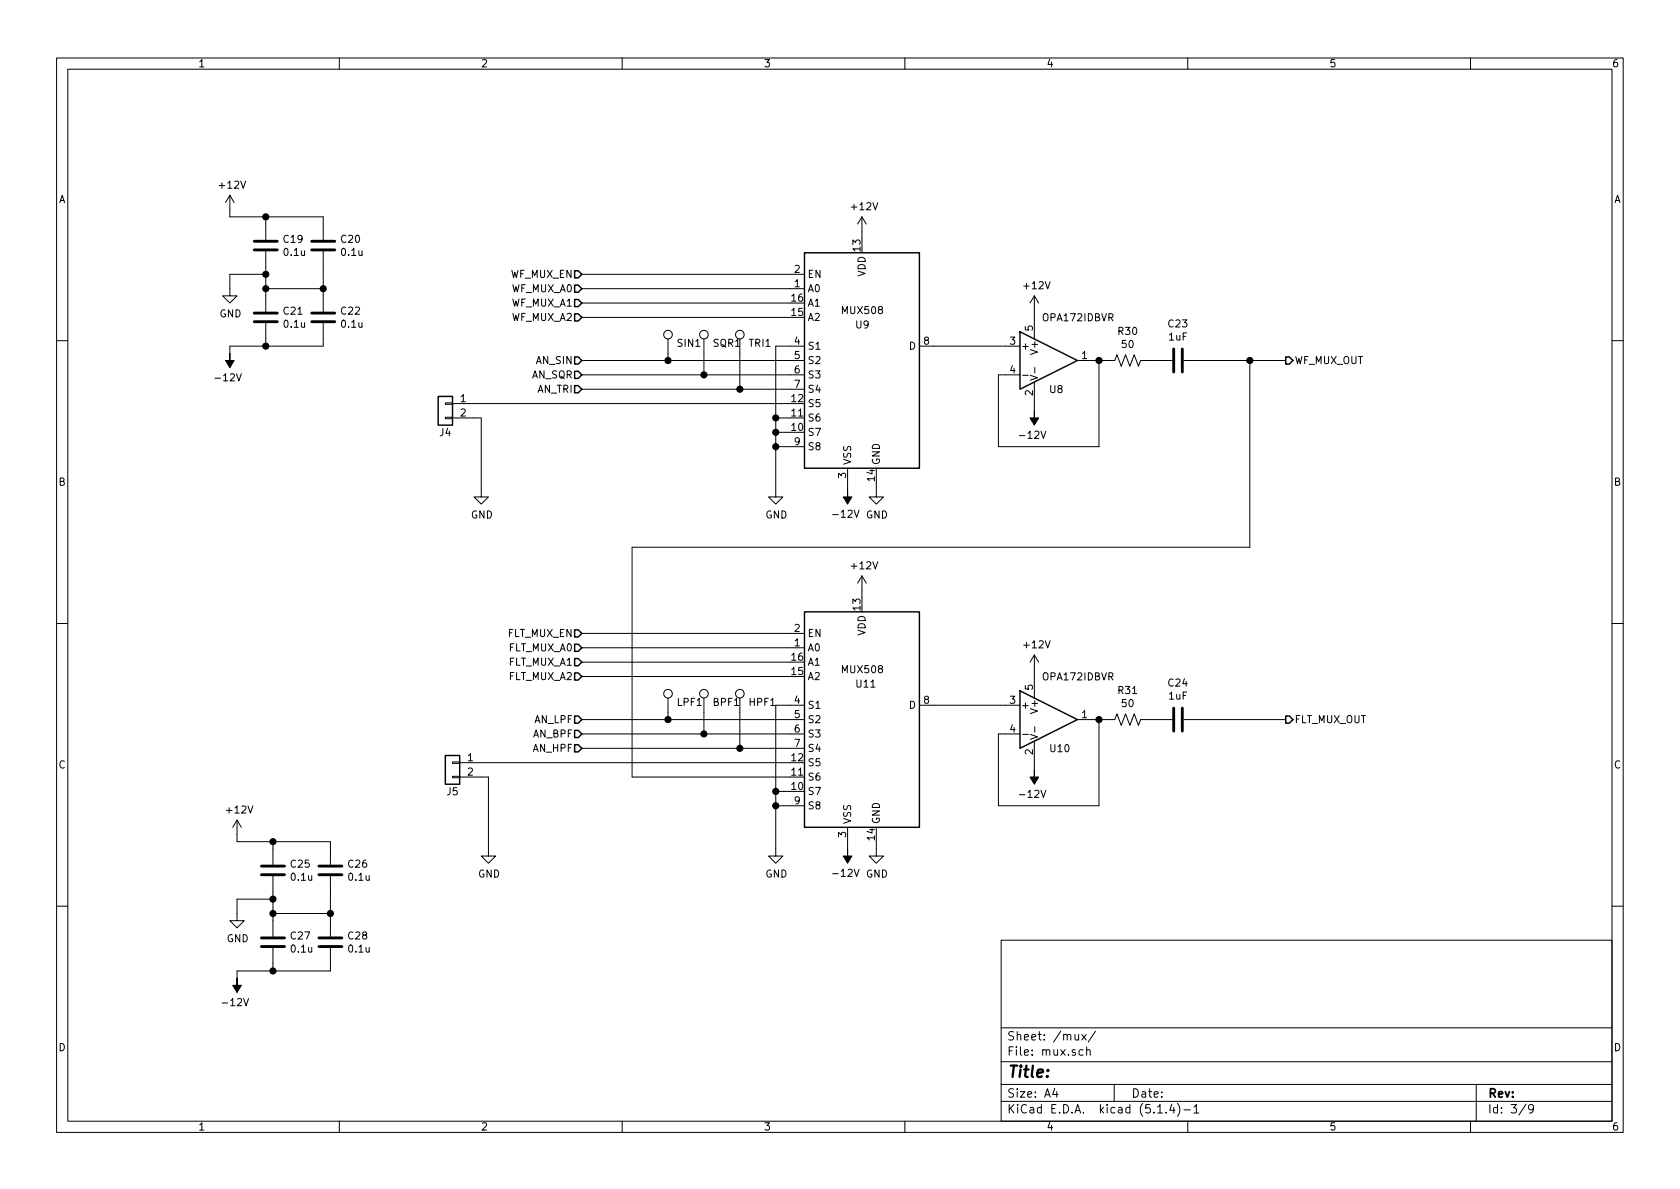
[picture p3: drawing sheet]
EESchema Schematic File Version 4
LIBS:synth-cache
EELAYER 30 0
EELAYER END
$Descr A4 11693 8268
encoding utf-8
Sheet 3 9
Title ""
Date ""
Rev ""
Comp ""
Comment1 ""
Comment2 ""
Comment3 ""
Comment4 ""
$EndDescr
$Comp
L opa172idbvr:OPA172IDBVR U?
U 1 1
P 7300 2500
AR Path="/5DB65292/5DD386EE" Ref="U?"  Part="1" 
AR Path="/5DD3636A/5DD386EE" Ref="U8"  Part="1" 
F 0 "U8" H 7300 2300 50  0000 L CNN
F 1 "OPA172IDBVR" H 7250 2800 50  0000 L CNN
F 2 "Package_TO_SOT_SMD:SOT-23-5" H 7200 2300 50  0001 L CNN
F 3 "http://ww1.microchip.com/downloads/en/DeviceDoc/22141b.pdf" H 7300 2700 50  0001 C CNN
	1    7300 2500
	1    0    0    -1  
$EndComp
$Comp
L Device:R_US R?
U 1 1
P 7850 2500
AR Path="/5DB65292/5DD386F4" Ref="R?"  Part="1" 
AR Path="/5DD3636A/5DD386F4" Ref="R30"  Part="1" 
F 0 "R30" V 7645 2500 50  0000 C CNN
F 1 "50" V 7736 2500 50  0000 C CNN
F 2 "Resistor_SMD:R_0603_1608Metric_Pad1.05x0.95mm_HandSolder" V 7890 2490 50  0001 C CNN
F 3 "~" H 7850 2500 50  0001 C CNN
	1    7850 2500
	0    1    1    0   
$EndComp
Wire Wire Line
	7700 2500 7650 2500
Wire Wire Line
	7000 2600 6950 2600
Wire Wire Line
	6950 2600 6950 3100
Wire Wire Line
	6950 3100 7650 3100
Wire Wire Line
	7650 3100 7650 2500
Connection ~ 7650 2500
Wire Wire Line
	7650 2500 7600 2500
$Comp
L Device:C C?
U 1 1
P 8200 2500
AR Path="/5DB65292/5DD38702" Ref="C?"  Part="1" 
AR Path="/5DD3636A/5DD38702" Ref="C23"  Part="1" 
F 0 "C23" V 8452 2500 50  0000 C CNN
F 1 "1uF" V 8361 2500 50  0000 C CNN
F 2 "Capacitor_SMD:C_0603_1608Metric_Pad1.05x0.95mm_HandSolder" H 8238 2350 50  0001 C CNN
F 3 "~" H 8200 2500 50  0001 C CNN
	1    8200 2500
	0    -1   -1   0   
$EndComp
Wire Wire Line
	8000 2500 8050 2500
$Comp
L power:-12V #PWR?
U 1 1
P 7200 2850
AR Path="/5DB65292/5DD3870A" Ref="#PWR?"  Part="1" 
AR Path="/5DD3636A/5DD3870A" Ref="#PWR0143"  Part="1" 
F 0 "#PWR0143" H 7200 2950 50  0001 C CNN
F 1 "-12V" H 7215 3023 50  0000 C CNN
F 2 "" H 7200 2850 50  0001 C CNN
F 3 "" H 7200 2850 50  0001 C CNN
	1    7200 2850
	-1   0    0    1   
$EndComp
Wire Wire Line
	7200 2800 7200 2850
$Comp
L power:+12V #PWR?
U 1 1
P 7200 2150
AR Path="/5DB65292/5DD38711" Ref="#PWR?"  Part="1" 
AR Path="/5DD3636A/5DD38711" Ref="#PWR0144"  Part="1" 
F 0 "#PWR0144" H 7200 2000 50  0001 C CNN
F 1 "+12V" H 7215 2323 50  0000 C CNN
F 2 "" H 7200 2150 50  0001 C CNN
F 3 "" H 7200 2150 50  0001 C CNN
	1    7200 2150
	1    0    0    -1  
$EndComp
Wire Wire Line
	7200 2200 7200 2150
Text HLabel 8950 2500 2    50   Output ~ 0
WF_MUX_OUT
Wire Wire Line
	8350 2500 8700 2500
$Comp
L mux508:MUX508 U9
U 1 1
P 6000 2550
F 0 "U9" H 5950 2850 50  0000 L CNN
F 1 "MUX508" H 5850 2950 50  0000 L CNN
F 2 "Package_SO:SOIC-16_3.9x9.9mm_P1.27mm" H 5900 2850 50  0001 C CNN
F 3 "http://www.ti.com/lit/gpn/sn74cbt3253" H 5900 2850 50  0001 C CNN
	1    6000 2550
	1    0    0    -1  
$EndComp
Text HLabel 4050 2500 0    50   Input ~ 0
AN_SIN
Text HLabel 4050 2600 0    50   Input ~ 0
AN_SQR
Text HLabel 4050 2700 0    50   Input ~ 0
AN_TRI
Wire Wire Line
	4050 2500 4650 2500
Wire Wire Line
	4050 2600 4900 2600
Wire Wire Line
	4050 2700 5150 2700
$Comp
L power:GND #PWR0145
U 1 1
P 6100 3400
F 0 "#PWR0145" H 6100 3150 50  0001 C CNN
F 1 "GND" H 6105 3227 50  0000 C CNN
F 2 "" H 6100 3400 50  0001 C CNN
F 3 "" H 6100 3400 50  0001 C CNN
	1    6100 3400
	1    0    0    -1  
$EndComp
Wire Wire Line
	6100 3400 6100 3350
$Comp
L power:-12V #PWR0146
U 1 1
P 5900 3400
F 0 "#PWR0146" H 5900 3500 50  0001 C CNN
F 1 "-12V" H 5915 3573 50  0000 C CNN
F 2 "" H 5900 3400 50  0001 C CNN
F 3 "" H 5900 3400 50  0001 C CNN
	1    5900 3400
	-1   0    0    1   
$EndComp
Wire Wire Line
	5900 3350 5900 3400
$Comp
L power:+12V #PWR0147
U 1 1
P 6000 1600
F 0 "#PWR0147" H 6000 1450 50  0001 C CNN
F 1 "+12V" H 6015 1773 50  0000 C CNN
F 2 "" H 6000 1600 50  0001 C CNN
F 3 "" H 6000 1600 50  0001 C CNN
	1    6000 1600
	1    0    0    -1  
$EndComp
Wire Wire Line
	6000 1600 6000 1650
$Comp
L power:GND #PWR0148
U 1 1
P 5400 3400
F 0 "#PWR0148" H 5400 3150 50  0001 C CNN
F 1 "GND" H 5405 3227 50  0000 C CNN
F 2 "" H 5400 3400 50  0001 C CNN
F 3 "" H 5400 3400 50  0001 C CNN
	1    5400 3400
	1    0    0    -1  
$EndComp
Wire Wire Line
	5400 3400 5400 3100
Wire Wire Line
	5400 2400 5500 2400
$Comp
L Connector_Generic:Conn_01x02 J4
U 1 1
P 3100 2800
F 0 "J4" H 3100 2600 50  0000 C CNN
F 1 "Conn_01x02" H 3018 2926 50  0001 C CNN
F 2 "Connector_PinHeader_2.54mm:PinHeader_1x02_P2.54mm_Vertical" H 3100 2800 50  0001 C CNN
F 3 "~" H 3100 2800 50  0001 C CNN
	1    3100 2800
	-1   0    0    -1  
$EndComp
Wire Wire Line
	3300 2800 5500 2800
$Comp
L power:GND #PWR0149
U 1 1
P 3350 3400
F 0 "#PWR0149" H 3350 3150 50  0001 C CNN
F 1 "GND" H 3355 3227 50  0000 C CNN
F 2 "" H 3350 3400 50  0001 C CNN
F 3 "" H 3350 3400 50  0001 C CNN
	1    3350 3400
	1    0    0    -1  
$EndComp
Wire Wire Line
	3350 2900 3300 2900
Wire Wire Line
	3350 2900 3350 3400
Wire Wire Line
	5500 2900 5400 2900
Connection ~ 5400 2900
Wire Wire Line
	5400 2900 5400 2400
Wire Wire Line
	5500 3000 5400 3000
Connection ~ 5400 3000
Wire Wire Line
	5400 3000 5400 2900
Wire Wire Line
	5500 3100 5400 3100
Connection ~ 5400 3100
Wire Wire Line
	5400 3100 5400 3000
$Comp
L Connector:TestPoint SIN1
U 1 1
P 4650 2450
F 0 "SIN1" H 4708 2522 50  0000 L CNN
F 1 "TestPoint" H 4708 2477 50  0001 L CNN
F 2 "TestPoint:TestPoint_Pad_1.0x1.0mm" H 4850 2450 50  0001 C CNN
F 3 "~" H 4850 2450 50  0001 C CNN
	1    4650 2450
	1    0    0    -1  
$EndComp
$Comp
L Connector:TestPoint SQR1
U 1 1
P 4900 2450
F 0 "SQR1" H 4958 2522 50  0000 L CNN
F 1 "TestPoint" H 4958 2477 50  0001 L CNN
F 2 "TestPoint:TestPoint_Pad_1.0x1.0mm" H 5100 2450 50  0001 C CNN
F 3 "~" H 5100 2450 50  0001 C CNN
	1    4900 2450
	1    0    0    -1  
$EndComp
$Comp
L Connector:TestPoint TRI1
U 1 1
P 5150 2450
F 0 "TRI1" H 5208 2522 50  0000 L CNN
F 1 "TestPoint" H 5208 2477 50  0001 L CNN
F 2 "TestPoint:TestPoint_Pad_1.0x1.0mm" H 5350 2450 50  0001 C CNN
F 3 "~" H 5350 2450 50  0001 C CNN
	1    5150 2450
	1    0    0    -1  
$EndComp
Wire Wire Line
	4650 2450 4650 2500
Connection ~ 4650 2500
Wire Wire Line
	4650 2500 5500 2500
Wire Wire Line
	4900 2450 4900 2600
Connection ~ 4900 2600
Wire Wire Line
	4900 2600 5500 2600
Wire Wire Line
	5150 2450 5150 2700
Connection ~ 5150 2700
Wire Wire Line
	5150 2700 5500 2700
Text HLabel 4050 2000 0    50   Input ~ 0
WF_MUX_A0
Text HLabel 4050 2100 0    50   Input ~ 0
WF_MUX_A1
Text HLabel 4050 2200 0    50   Input ~ 0
WF_MUX_A2
Text HLabel 4050 1900 0    50   Input ~ 0
WF_MUX_EN
Wire Wire Line
	4050 1900 5500 1900
Wire Wire Line
	4050 2000 5500 2000
Wire Wire Line
	4050 2100 5500 2100
Wire Wire Line
	4050 2200 5500 2200
$Comp
L mux508:MUX508 U11
U 1 1
P 6000 5050
F 0 "U11" H 5950 5350 50  0000 L CNN
F 1 "MUX508" H 5850 5450 50  0000 L CNN
F 2 "Package_SO:SOIC-16_3.9x9.9mm_P1.27mm" H 5900 5350 50  0001 C CNN
F 3 "http://www.ti.com/lit/gpn/sn74cbt3253" H 5900 5350 50  0001 C CNN
	1    6000 5050
	1    0    0    -1  
$EndComp
Text HLabel 4050 5000 0    50   Input ~ 0
AN_LPF
Text HLabel 4050 5100 0    50   Input ~ 0
AN_BPF
Text HLabel 4050 5200 0    50   Input ~ 0
AN_HPF
$Comp
L power:GND #PWR0150
U 1 1
P 6100 5900
F 0 "#PWR0150" H 6100 5650 50  0001 C CNN
F 1 "GND" H 6105 5727 50  0000 C CNN
F 2 "" H 6100 5900 50  0001 C CNN
F 3 "" H 6100 5900 50  0001 C CNN
	1    6100 5900
	1    0    0    -1  
$EndComp
Wire Wire Line
	6100 5900 6100 5850
$Comp
L power:-12V #PWR0151
U 1 1
P 5900 5900
F 0 "#PWR0151" H 5900 6000 50  0001 C CNN
F 1 "-12V" H 5915 6073 50  0000 C CNN
F 2 "" H 5900 5900 50  0001 C CNN
F 3 "" H 5900 5900 50  0001 C CNN
	1    5900 5900
	-1   0    0    1   
$EndComp
Wire Wire Line
	5900 5850 5900 5900
$Comp
L power:+12V #PWR0152
U 1 1
P 6000 4100
F 0 "#PWR0152" H 6000 3950 50  0001 C CNN
F 1 "+12V" H 6015 4273 50  0000 C CNN
F 2 "" H 6000 4100 50  0001 C CNN
F 3 "" H 6000 4100 50  0001 C CNN
	1    6000 4100
	1    0    0    -1  
$EndComp
Wire Wire Line
	6000 4100 6000 4150
$Comp
L power:GND #PWR0153
U 1 1
P 5400 5900
F 0 "#PWR0153" H 5400 5650 50  0001 C CNN
F 1 "GND" H 5405 5727 50  0000 C CNN
F 2 "" H 5400 5900 50  0001 C CNN
F 3 "" H 5400 5900 50  0001 C CNN
	1    5400 5900
	1    0    0    -1  
$EndComp
Wire Wire Line
	5400 5900 5400 5600
Wire Wire Line
	5400 4900 5500 4900
$Comp
L Connector_Generic:Conn_01x02 J5
U 1 1
P 3150 5300
F 0 "J5" H 3150 5100 50  0000 C CNN
F 1 "Conn_01x02" H 3068 5426 50  0001 C CNN
F 2 "Connector_PinHeader_2.54mm:PinHeader_1x02_P2.54mm_Vertical" H 3150 5300 50  0001 C CNN
F 3 "~" H 3150 5300 50  0001 C CNN
	1    3150 5300
	-1   0    0    -1  
$EndComp
Wire Wire Line
	3350 5300 5500 5300
$Comp
L power:GND #PWR0154
U 1 1
P 3400 5900
F 0 "#PWR0154" H 3400 5650 50  0001 C CNN
F 1 "GND" H 3405 5727 50  0000 C CNN
F 2 "" H 3400 5900 50  0001 C CNN
F 3 "" H 3400 5900 50  0001 C CNN
	1    3400 5900
	1    0    0    -1  
$EndComp
Wire Wire Line
	3400 5400 3350 5400
Wire Wire Line
	3400 5400 3400 5900
Wire Wire Line
	5500 5500 5400 5500
Connection ~ 5400 5500
Wire Wire Line
	5500 5600 5400 5600
Connection ~ 5400 5600
Wire Wire Line
	5400 5600 5400 5500
$Comp
L Connector:TestPoint BPF1
U 1 1
P 4900 4950
F 0 "BPF1" H 4958 5022 50  0000 L CNN
F 1 "TestPoint" H 4958 4977 50  0001 L CNN
F 2 "TestPoint:TestPoint_Pad_1.0x1.0mm" H 5100 4950 50  0001 C CNN
F 3 "~" H 5100 4950 50  0001 C CNN
	1    4900 4950
	1    0    0    -1  
$EndComp
$Comp
L Connector:TestPoint HPF1
U 1 1
P 5150 4950
F 0 "HPF1" H 5208 5022 50  0000 L CNN
F 1 "TestPoint" H 5208 4977 50  0001 L CNN
F 2 "TestPoint:TestPoint_Pad_1.0x1.0mm" H 5350 4950 50  0001 C CNN
F 3 "~" H 5350 4950 50  0001 C CNN
	1    5150 4950
	1    0    0    -1  
$EndComp
Text HLabel 4050 4500 0    50   Input ~ 0
FLT_MUX_A0
Text HLabel 4050 4600 0    50   Input ~ 0
FLT_MUX_A1
Text HLabel 4050 4700 0    50   Input ~ 0
FLT_MUX_A2
Text HLabel 4050 4400 0    50   Input ~ 0
FLT_MUX_EN
Wire Wire Line
	4050 4400 5500 4400
Wire Wire Line
	4050 4500 5500 4500
Wire Wire Line
	4050 4600 5500 4600
Wire Wire Line
	4050 4700 5500 4700
Wire Wire Line
	5400 4900 5400 5500
$Comp
L Connector:TestPoint LPF1
U 1 1
P 4650 4950
F 0 "LPF1" H 4708 5022 50  0000 L CNN
F 1 "TestPoint" H 4708 4977 50  0001 L CNN
F 2 "TestPoint:TestPoint_Pad_1.0x1.0mm" H 4850 4950 50  0001 C CNN
F 3 "~" H 4850 4950 50  0001 C CNN
	1    4650 4950
	1    0    0    -1  
$EndComp
Wire Wire Line
	6500 2400 7000 2400
$Comp
L opa172idbvr:OPA172IDBVR U?
U 1 1
P 7300 5000
AR Path="/5DB65292/5DC3E314" Ref="U?"  Part="1" 
AR Path="/5DD3636A/5DC3E314" Ref="U10"  Part="1" 
F 0 "U10" H 7300 4800 50  0000 L CNN
F 1 "OPA172IDBVR" H 7250 5300 50  0000 L CNN
F 2 "Package_TO_SOT_SMD:SOT-23-5" H 7200 4800 50  0001 L CNN
F 3 "http://ww1.microchip.com/downloads/en/DeviceDoc/22141b.pdf" H 7300 5200 50  0001 C CNN
	1    7300 5000
	1    0    0    -1  
$EndComp
$Comp
L Device:R_US R?
U 1 1
P 7850 5000
AR Path="/5DB65292/5DC3E31E" Ref="R?"  Part="1" 
AR Path="/5DD3636A/5DC3E31E" Ref="R31"  Part="1" 
F 0 "R31" V 7645 5000 50  0000 C CNN
F 1 "50" V 7736 5000 50  0000 C CNN
F 2 "Resistor_SMD:R_0603_1608Metric_Pad1.05x0.95mm_HandSolder" V 7890 4990 50  0001 C CNN
F 3 "~" H 7850 5000 50  0001 C CNN
	1    7850 5000
	0    1    1    0   
$EndComp
Wire Wire Line
	7700 5000 7650 5000
Wire Wire Line
	7000 5100 6950 5100
Wire Wire Line
	6950 5100 6950 5600
Wire Wire Line
	6950 5600 7650 5600
Wire Wire Line
	7650 5600 7650 5000
Connection ~ 7650 5000
Wire Wire Line
	7650 5000 7600 5000
$Comp
L Device:C C?
U 1 1
P 8200 5000
AR Path="/5DB65292/5DC3E32F" Ref="C?"  Part="1" 
AR Path="/5DD3636A/5DC3E32F" Ref="C24"  Part="1" 
F 0 "C24" V 8452 5000 50  0000 C CNN
F 1 "1uF" V 8361 5000 50  0000 C CNN
F 2 "Capacitor_SMD:C_0603_1608Metric_Pad1.05x0.95mm_HandSolder" H 8238 4850 50  0001 C CNN
F 3 "~" H 8200 5000 50  0001 C CNN
	1    8200 5000
	0    -1   -1   0   
$EndComp
Wire Wire Line
	8000 5000 8050 5000
$Comp
L power:-12V #PWR?
U 1 1
P 7200 5350
AR Path="/5DB65292/5DC3E33A" Ref="#PWR?"  Part="1" 
AR Path="/5DD3636A/5DC3E33A" Ref="#PWR0155"  Part="1" 
F 0 "#PWR0155" H 7200 5450 50  0001 C CNN
F 1 "-12V" H 7215 5523 50  0000 C CNN
F 2 "" H 7200 5350 50  0001 C CNN
F 3 "" H 7200 5350 50  0001 C CNN
	1    7200 5350
	-1   0    0    1   
$EndComp
Wire Wire Line
	7200 5300 7200 5350
$Comp
L power:+12V #PWR?
U 1 1
P 7200 4650
AR Path="/5DB65292/5DC3E345" Ref="#PWR?"  Part="1" 
AR Path="/5DD3636A/5DC3E345" Ref="#PWR0156"  Part="1" 
F 0 "#PWR0156" H 7200 4500 50  0001 C CNN
F 1 "+12V" H 7215 4823 50  0000 C CNN
F 2 "" H 7200 4650 50  0001 C CNN
F 3 "" H 7200 4650 50  0001 C CNN
	1    7200 4650
	1    0    0    -1  
$EndComp
Wire Wire Line
	7200 4700 7200 4650
Text HLabel 8950 5000 2    50   Output ~ 0
FLT_MUX_OUT
Wire Wire Line
	8350 5000 8950 5000
Wire Wire Line
	6500 4900 7000 4900
Wire Wire Line
	4050 5000 4650 5000
Wire Wire Line
	4050 5100 4900 5100
Wire Wire Line
	4050 5200 5150 5200
Wire Wire Line
	4650 4950 4650 5000
Connection ~ 4650 5000
Wire Wire Line
	4650 5000 5500 5000
Wire Wire Line
	4900 4950 4900 5100
Connection ~ 4900 5100
Wire Wire Line
	4900 5100 5500 5100
Wire Wire Line
	5150 4950 5150 5200
Connection ~ 5150 5200
Wire Wire Line
	5150 5200 5500 5200
Wire Wire Line
	4400 3800 8700 3800
Wire Wire Line
	8700 3800 8700 2500
Connection ~ 8700 2500
Wire Wire Line
	8700 2500 8950 2500
Wire Wire Line
	4400 3800 4400 5400
Wire Wire Line
	4400 5400 5500 5400
$Comp
L Device:C C25
U 1 1
P 1900 6050
F 0 "C25" H 2015 6096 50  0000 L CNN
F 1 "0.1u" H 2015 6005 50  0000 L CNN
F 2 "Capacitor_SMD:C_0603_1608Metric_Pad1.05x0.95mm_HandSolder" H 1938 5900 50  0001 C CNN
F 3 "~" H 1900 6050 50  0001 C CNN
	1    1900 6050
	1    0    0    -1  
$EndComp
$Comp
L Device:C C27
U 1 1
P 1900 6550
F 0 "C27" H 2015 6596 50  0000 L CNN
F 1 "0.1u" H 2015 6505 50  0000 L CNN
F 2 "Capacitor_SMD:C_0603_1608Metric_Pad1.05x0.95mm_HandSolder" H 1938 6400 50  0001 C CNN
F 3 "~" H 1900 6550 50  0001 C CNN
	1    1900 6550
	1    0    0    -1  
$EndComp
$Comp
L Device:C C26
U 1 1
P 2300 6050
F 0 "C26" H 2415 6096 50  0000 L CNN
F 1 "0.1u" H 2415 6005 50  0000 L CNN
F 2 "Capacitor_SMD:C_0603_1608Metric_Pad1.05x0.95mm_HandSolder" H 2338 5900 50  0001 C CNN
F 3 "~" H 2300 6050 50  0001 C CNN
	1    2300 6050
	1    0    0    -1  
$EndComp
$Comp
L Device:C C28
U 1 1
P 2300 6550
F 0 "C28" H 2415 6596 50  0000 L CNN
F 1 "0.1u" H 2415 6505 50  0000 L CNN
F 2 "Capacitor_SMD:C_0603_1608Metric_Pad1.05x0.95mm_HandSolder" H 2338 6400 50  0001 C CNN
F 3 "~" H 2300 6550 50  0001 C CNN
	1    2300 6550
	1    0    0    -1  
$EndComp
$Comp
L power:GND #PWR0157
U 1 1
P 1650 6350
F 0 "#PWR0157" H 1650 6100 50  0001 C CNN
F 1 "GND" H 1655 6177 50  0000 C CNN
F 2 "" H 1650 6350 50  0001 C CNN
F 3 "" H 1650 6350 50  0001 C CNN
	1    1650 6350
	1    0    0    -1  
$EndComp
$Comp
L power:-12V #PWR0158
U 1 1
P 1650 6800
F 0 "#PWR0158" H 1650 6900 50  0001 C CNN
F 1 "-12V" H 1665 6973 50  0000 C CNN
F 2 "" H 1650 6800 50  0001 C CNN
F 3 "" H 1650 6800 50  0001 C CNN
	1    1650 6800
	-1   0    0    1   
$EndComp
$Comp
L power:+12V #PWR?
U 1 1
P 1650 5800
AR Path="/5DB65292/5DC5ABE1" Ref="#PWR?"  Part="1" 
AR Path="/5DD3636A/5DC5ABE1" Ref="#PWR0159"  Part="1" 
F 0 "#PWR0159" H 1650 5650 50  0001 C CNN
F 1 "+12V" H 1665 5973 50  0000 C CNN
F 2 "" H 1650 5800 50  0001 C CNN
F 3 "" H 1650 5800 50  0001 C CNN
	1    1650 5800
	1    0    0    -1  
$EndComp
Wire Wire Line
	1900 5900 1900 5850
Wire Wire Line
	1900 5850 1650 5850
Wire Wire Line
	1650 5850 1650 5800
Wire Wire Line
	2300 5900 2300 5850
Wire Wire Line
	2300 5850 1900 5850
Connection ~ 1900 5850
Wire Wire Line
	1900 6200 1900 6250
Wire Wire Line
	2300 6200 2300 6350
Wire Wire Line
	1900 6250 1650 6250
Wire Wire Line
	1650 6250 1650 6350
Connection ~ 1900 6250
Wire Wire Line
	1900 6250 1900 6350
Wire Wire Line
	1900 6350 2300 6350
Connection ~ 1900 6350
Wire Wire Line
	1900 6350 1900 6400
Connection ~ 2300 6350
Wire Wire Line
	2300 6350 2300 6400
Wire Wire Line
	2300 6700 2300 6750
Wire Wire Line
	2300 6750 1900 6750
Wire Wire Line
	1900 6750 1900 6700
Wire Wire Line
	1650 6800 1650 6750
Wire Wire Line
	1650 6750 1900 6750
Connection ~ 1900 6750
$Comp
L Device:C C19
U 1 1
P 1850 1700
F 0 "C19" H 1965 1746 50  0000 L CNN
F 1 "0.1u" H 1965 1655 50  0000 L CNN
F 2 "Capacitor_SMD:C_0603_1608Metric_Pad1.05x0.95mm_HandSolder" H 1888 1550 50  0001 C CNN
F 3 "~" H 1850 1700 50  0001 C CNN
	1    1850 1700
	1    0    0    -1  
$EndComp
$Comp
L Device:C C21
U 1 1
P 1850 2200
F 0 "C21" H 1965 2246 50  0000 L CNN
F 1 "0.1u" H 1965 2155 50  0000 L CNN
F 2 "Capacitor_SMD:C_0603_1608Metric_Pad1.05x0.95mm_HandSolder" H 1888 2050 50  0001 C CNN
F 3 "~" H 1850 2200 50  0001 C CNN
	1    1850 2200
	1    0    0    -1  
$EndComp
$Comp
L Device:C C20
U 1 1
P 2250 1700
F 0 "C20" H 2365 1746 50  0000 L CNN
F 1 "0.1u" H 2365 1655 50  0000 L CNN
F 2 "Capacitor_SMD:C_0603_1608Metric_Pad1.05x0.95mm_HandSolder" H 2288 1550 50  0001 C CNN
F 3 "~" H 2250 1700 50  0001 C CNN
	1    2250 1700
	1    0    0    -1  
$EndComp
$Comp
L Device:C C22
U 1 1
P 2250 2200
F 0 "C22" H 2365 2246 50  0000 L CNN
F 1 "0.1u" H 2365 2155 50  0000 L CNN
F 2 "Capacitor_SMD:C_0603_1608Metric_Pad1.05x0.95mm_HandSolder" H 2288 2050 50  0001 C CNN
F 3 "~" H 2250 2200 50  0001 C CNN
	1    2250 2200
	1    0    0    -1  
$EndComp
$Comp
L power:GND #PWR0160
U 1 1
P 1600 2000
F 0 "#PWR0160" H 1600 1750 50  0001 C CNN
F 1 "GND" H 1605 1827 50  0000 C CNN
F 2 "" H 1600 2000 50  0001 C CNN
F 3 "" H 1600 2000 50  0001 C CNN
	1    1600 2000
	1    0    0    -1  
$EndComp
$Comp
L power:-12V #PWR0161
U 1 1
P 1600 2450
F 0 "#PWR0161" H 1600 2550 50  0001 C CNN
F 1 "-12V" H 1615 2623 50  0000 C CNN
F 2 "" H 1600 2450 50  0001 C CNN
F 3 "" H 1600 2450 50  0001 C CNN
	1    1600 2450
	-1   0    0    1   
$EndComp
$Comp
L power:+12V #PWR?
U 1 1
P 1600 1450
AR Path="/5DB65292/5DC7BED3" Ref="#PWR?"  Part="1" 
AR Path="/5DD3636A/5DC7BED3" Ref="#PWR0162"  Part="1" 
F 0 "#PWR0162" H 1600 1300 50  0001 C CNN
F 1 "+12V" H 1615 1623 50  0000 C CNN
F 2 "" H 1600 1450 50  0001 C CNN
F 3 "" H 1600 1450 50  0001 C CNN
	1    1600 1450
	1    0    0    -1  
$EndComp
Wire Wire Line
	1850 1550 1850 1500
Wire Wire Line
	1850 1500 1600 1500
Wire Wire Line
	1600 1500 1600 1450
Wire Wire Line
	2250 1550 2250 1500
Wire Wire Line
	2250 1500 1850 1500
Connection ~ 1850 1500
Wire Wire Line
	1850 1850 1850 1900
Wire Wire Line
	2250 1850 2250 2000
Wire Wire Line
	1850 1900 1600 1900
Wire Wire Line
	1600 1900 1600 2000
Connection ~ 1850 1900
Wire Wire Line
	1850 1900 1850 2000
Wire Wire Line
	1850 2000 2250 2000
Connection ~ 1850 2000
Wire Wire Line
	1850 2000 1850 2050
Connection ~ 2250 2000
Wire Wire Line
	2250 2000 2250 2050
Wire Wire Line
	2250 2350 2250 2400
Wire Wire Line
	2250 2400 1850 2400
Wire Wire Line
	1850 2400 1850 2350
Wire Wire Line
	1600 2450 1600 2400
Wire Wire Line
	1600 2400 1850 2400
Connection ~ 1850 2400
$EndSCHEMATC
